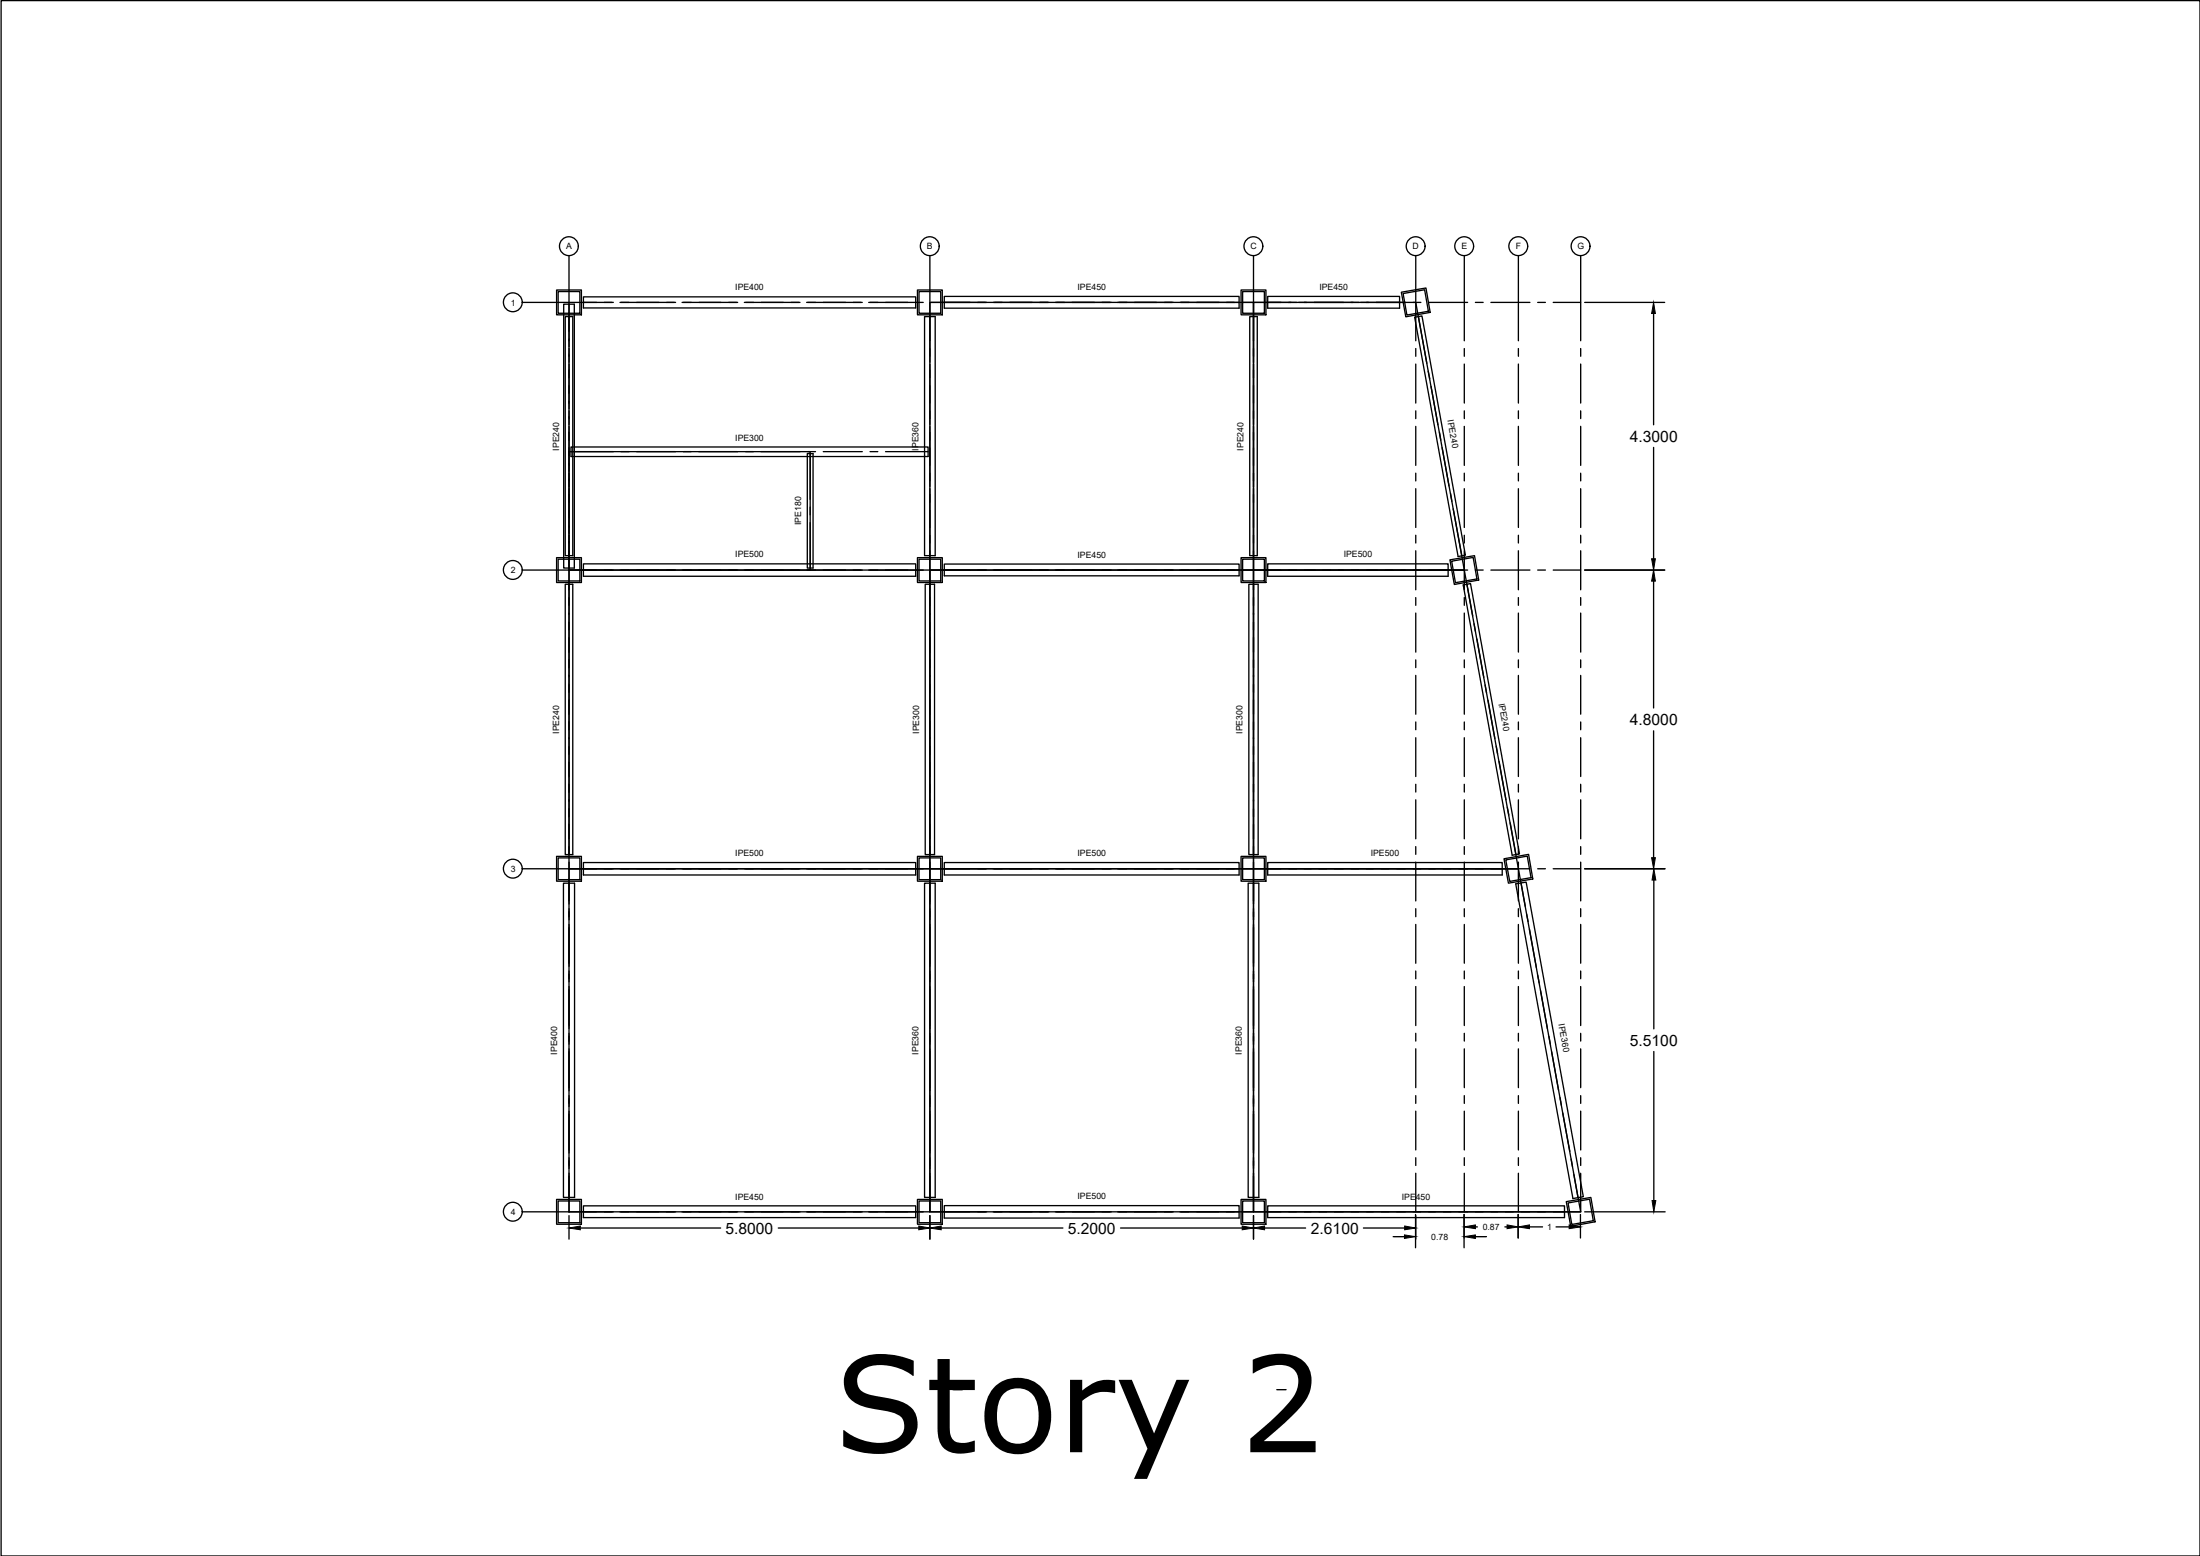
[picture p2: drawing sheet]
<svg xmlns="http://www.w3.org/2000/svg" width="420mm" height="297mm" viewBox="0 0 420 297" stroke-linecap="round" stroke-linejoin="round" font-family="sans-serif">
<!-- layer: 0 -->
<g fill="none" stroke="#000" stroke-width=".25">
<path d="M.2 .1h420v296.9h-420zM99.8 57.7h17.3M106.3 55.4h4.7v4.7h-4.7zM106.6 55.7h4.1v4.1h-4.1zM107.7 58.1h2v50.3h-2zM108.7 48.8v16.3M108.7 58.1v105M111.4 56.7h63.5v2.1h-63.5zM118.4 57.7h10.6M130.3 57.7h10.6M142.2 57.7h10.6M154.1 57.7h10.6"/>
<path d="M165.9 57.7h10.4M175.2 55.4h4.8v4.7h-4.8zM175.5 55.7h4.2v4.1h-4.2zM177.6 48.8v16.3M177.6 57.7h61.8v51.1h-61.8zM177.8 57.7h10.6M180.3 56.6h56.3v2.2h-56.3zM189.7 57.7h10.6M201.5 57.7h10.7M213.4 57.7h10.7M225.3 57.7h11.3M237 55.4h4.8v4.7h-4.8z"/>
<path d="M237.2 57.7h10.4M237.3 55.7h4.2v4.1h-4.2zM239.4 48.8v16.3M239.4 57.7h31l9.3 51.1h-40.3zM242.1 56.6h25.2v2.2h-25.2zM248 57.7h11.5M259.9 57.7h8.5M267.6 55.8l4.7-.8 .8 4.6-4.6 .9zM268 56l4.1-.7 .7 4.1-4.1 .7zM269.9 57.7h1.5M270.4 48.8v16.3M272.8 57.7h7.5"/>
<path d="M279.7 48.8v16.3M281.8 57.7h1.5M284.7 57.7h7.5M290 48.8v16.3M293.7 57.7h1.4M296.6 57.7h5.3M301.9 48.8v16.3M302.6 57.7h15.3M315.8 59.8v21.3M108 60.4h1.4v45.7h-1.4zM176.6 60.4h2v45.7h-2zM177.6 60.4v8.8"/>
<path d="M177.6 69.5v11.6M238.7 60.4h1.4v45.7h-1.4zM239.4 60.4v8.8M239.4 69.5v11.6M270.2 60.6l1.4-.3 8.3 45.7-1.4 .2zM270.4 66.5v1.5M270.4 69.5v7.4M270.4 78.4v1.5M270.9 60.4l1.6 9M272.8 70.9l.3 1.4M273.3 73.8l1.3 7.3M279.7 66.5v1.5"/>
<path d="M279.7 69.5v7.4M279.7 78.4v1.5M290 66.5v1.5M290 69.5v7.4M290 78.4v1.5M301.9 66.5v1.5M301.9 69.5v7.4M301.9 78.4v1.5M108.7 86.2h46v22.6h-46zM109.1 85.3h68.1v1.9h-68.1zM109.1 86.2h8M118.6 86.2h1.5"/>
<path d="M121.6 86.2h7.4M130.5 86.2h1.5M133.5 86.2h7.4M142.4 86.2h1.5M145.4 86.2h7.4M154.2 86.6h1.1v21.8h-1.1zM154.3 86.2h1.4M154.7 86.6v8.7M154.7 96.8v1.5M154.7 99.8v8.6M157.2 86.2h7.5M166.2 86.2h1.4"/>
<path d="M169.1 86.2h8.1M177.6 81.4v11.5M177.6 93.3v69.8M239.4 81.4v11.5M239.4 93.3v69.8M270.4 81.4v7.4M270.4 90.3v1.5M270.4 93.3v7.4M274.9 82.5l.3 1.5M275.4 85.5l1.3 7.3M277 94.2l.3 1.5M277.5 97.1l1.7 9"/>
<path d="M279.7 81.4v7.4M279.7 90.3v1.5M279.7 93.3v7.4M290 81.4v7.4M290 90.3v1.5M290 93.3v7.4M301.9 81.4v7.4M301.9 90.3v1.5M301.9 93.3v7.4M315.8 85.4v21.3M99.8 108.8h17.3M106.3 106.5h4.7v4.7h-4.7z"/>
<path d="M106.6 106.8h4.1v4.1h-4.1zM108 111.5h1.4v51.6h-1.4zM108.7 108.8h68.9v57h-68.9zM111.4 107.6h63.5v2.4h-63.5zM118.4 108.8h10.6M130.3 108.8h10.6M142.2 108.8h10.6M154.1 108.8h10.6M165.9 108.8h10.4M175.2 106.5h4.8v4.7h-4.8zM175.5 106.8h4.2v4.1h-4.2zM176.7 111.5h1.8v51.6h-1.8z"/>
<path d="M177.6 108.8h61.8v57h-61.8zM177.8 108.8h10.6M180.3 107.7h56.3v2.2h-56.3zM189.7 108.8h10.6M201.5 108.8h10.7M213.4 108.8h10.7M225.3 108.8h11.3M237 106.5h4.8v4.7h-4.8zM237.2 108.8h43.1M237.3 106.8h4.2v4.1h-4.2zM238.5 111.5h1.8v51.6h-1.8zM239.4 108.8h40.3l10.3 57h-50.6z"/>
<path d="M242.1 107.6h34.5v2.4h-34.5zM270.4 102.2v1.5M270.4 105.1v7.5M270.4 114.1v1.5M270.4 117v7.5M276.9 106.9l4.7-.8 .8 4.6-4.7 .9zM277.2 107.1l4.1-.7 .8 4.1-4.1 .7zM279.4 111.7l1.4-.3 9.4 51.6-1.4 .3zM279.7 102.2v1.5M279.7 105.1v7.5M279.7 114.1v1.5M279.7 117v7.5"/>
<path d="M280.2 111.5l1.1 6.1M281.5 119.1l.3 1.4M281.8 108.8h1.5M284.7 108.8h7.5M290 102.2v1.5M290 105.1v7.5M290 114.1v1.5M290 117v7.5M293.7 108.8h1.4M296.6 108.8h5.3M301.9 102.2v1.5M301.9 105.1v7.5"/>
<path d="M301.9 114.1v1.5M301.9 117v7.5M302.6 108.8h15.3M315.8 110.9v24.3M270.4 126v1.5M270.4 128.9v7.4M270.4 137.8v1.5M279.7 126v1.5M279.7 128.9v7.4M279.7 137.8v1.5M282.1 122l1.3 7.3M283.6 130.8l.3 1.4"/>
<path d="M284.2 133.7l1.3 7.3M290 126v1.5M290 128.9v7.4M290 137.8v1.5M301.9 126v1.5M301.9 128.9v7.4M301.9 137.8v1.5M315.8 139.5v24.2M270.4 140.8v7.4M270.4 149.7v1.5M270.4 152.7v7.4M279.7 140.8v7.4"/>
<path d="M279.7 149.7v1.5M279.7 152.7v7.4M285.8 142.4l.2 1.5M286.3 145.4l1.3 7.3M287.9 154.1l.3 1.5M288.4 157.1l1.1 6M290 140.8v7.4M290 149.7v1.5M290 152.7v7.4M301.9 140.8v7.4M301.9 149.7v1.5M301.9 152.7v7.4"/>
<path d="M99.8 165.8h17.3M106.3 163.5h4.7v4.7h-4.7zM106.6 163.8h4.1v4.1h-4.1zM107.6 168.6h2.1v60h-2.1zM108.7 165.8h68.9v65.5h-68.9zM108.7 164.6v8M108.7 173.5v2.1M108.7 176.5v8M111.4 164.7h63.5v2.3h-63.5zM118.4 165.8h10.6M130.3 165.8h10.6M142.2 165.8h10.6"/>
<path d="M154.1 165.8h10.6M165.9 165.8h10.4M175.2 163.5h4.8v4.7h-4.8zM175.5 163.8h4.2v4.1h-4.2zM176.6 168.6h2v60h-2zM177.6 165.8h61.8v65.5h-61.8zM177.6 164.6v8M177.6 173.5v2.1M177.6 176.5v8M177.8 165.8h10.6M180.3 164.7h56.3v2.3h-56.3zM189.7 165.8h10.6"/>
<path d="M201.5 165.8h10.7M213.4 165.8h10.7M225.3 165.8h11.3M237 163.5h4.8v4.7h-4.8zM237.2 165.8h55M237.3 163.8h4.2v4.1h-4.2zM238.4 168.6h2v60h-2zM239.4 165.8h50.6l11.9 65.5h-62.5zM239.4 164.6v8M239.4 173.5v2.1M239.4 176.5v8M242.1 164.7h44.8v2.3h-44.8z"/>
<path d="M270.4 161.6v1.5M270.4 164.6v7.4M270.4 173.5v1.5M270.4 176.5v7.4M279.7 161.6v1.5M279.7 164.6v7.4M279.7 173.5v1.5M279.7 176.5v7.4M287.2 163.9l4.7-.8 .8 4.7-4.6 .8zM287.6 164.2l4.1-.8 .7 4.1-4.1 .8zM289.5 168.7l2-.3 10.9 60.1-2 .3zM290 161.6v1.5"/>
<path d="M290 164.6v7.4M290 173.5v1.5M290 176.5v7.4M290.5 168.6l.8 4.4M291.5 174.5l.3 1.4M292.1 177.4l1.3 7.3M293.7 165.8h1.4M296.6 165.8h5.3M301.9 161.6v1.5M301.9 164.6v7.4M301.9 173.5v1.5M301.9 176.5v7.4"/>
<path d="M302.6 165.8h15.4M315.8 168v28.4M108.7 185.4v2M108.7 188.3v8.1M108.7 197.3v2M177.6 185.4v2M177.6 188.3v8.1M177.6 197.3v2M239.4 185.4v2M239.4 188.3v8.1M239.4 197.3v2M270.4 185.4v1.4"/>
<path d="M270.4 188.3v7.5M270.4 197.3v1.4M279.7 185.4v1.4M279.7 188.3v7.5M279.7 197.3v1.4M290 185.4v1.4M290 188.3v7.5M290 197.3v1.4M293.7 186.2l.3 1.4M294.2 189.1l1.3 7.3M295.8 197.9l.3 1.4M301.9 185.4v1.4"/>
<path d="M301.9 188.3v7.5M301.9 197.3v1.4M108.7 200.2v8M108.7 209.2v2M108.7 212.1v8M177.6 200.2v8M177.6 209.2v2M177.6 212.1v8M239.4 200.2v8M239.4 209.2v2M239.4 212.1v8M270.4 200.2v7.4"/>
<path d="M270.4 209.2v1.4M270.4 212.1v7.4M279.7 200.2v7.4M279.7 209.2v1.4M279.7 212.1v7.4M290 200.2v7.4M290 209.2v1.4M290 212.1v7.4M296.3 200.8l1.3 7.3M297.9 209.5l.3 1.5M298.5 212.5l1.3 7.3M301.9 200.2v7.4"/>
<path d="M301.9 209.2v1.4M301.9 212.1v7.4M315.8 200.7v28.5M99.8 231.3h17.3M106.3 229h4.7v4.7h-4.7zM106.6 229.3h4.1v4.1h-4.1zM108.7 221v2.1M108.7 224v7.3M108.7 232.1v4.4M110.8 234.4h26.8M111.4 230.2h63.5v2.2h-63.5zM118.4 231.3h10.6"/>
<path d="M130.3 231.3h10.6M142.2 231.3h10.6M148.6 234.4h26.9M154.1 231.3h10.6M165.9 231.3h10.4M175.2 229h4.8v4.7h-4.8zM175.5 229.3h4.2v4.1h-4.2zM177.6 221v2.1M177.6 224v7.3M177.6 232.1v4.4M177.8 231.3h10.6M179.7 234.4h23.3"/>
<path d="M180.3 230.2h56.3v2.3h-56.3zM189.7 231.3h10.6M201.5 231.3h10.7M213.4 231.3h10.7M214 234.4h23.2M225.3 231.3h11.3M237 229h4.8v4.7h-4.8zM237.3 229.3h4.2v4.1h-4.2zM239.4 221v2.1M239.4 224v7.3M239.4 232.1v4.4M241.5 234.4h7.8"/>
<path d="M242.1 230.2h56.7v2.2h-56.7zM260.4 234.4h7.9M266.1 236.1h2.1M270.3 231.8v6.4M270.4 221v1.5M270.4 224v7.3M270.4 232.1v4.4M279.6 231.8v6.4M279.7 221v1.5M279.7 224v7.3M281.8 236.1h2.1M281.8 234.2h.4"/>
<path d="M287.4 234.2h.4M289.9 231.8v4.5M290 221v1.5M290 224v7.3M292.1 234.2h2.5M297.2 234.2h2.5M299.1 229.4l4.7-.8 .8 4.6-4.6 .9zM299.5 229.6l4.1-.7 .7 4.1-4.1 .8zM300.1 221.3l.2 1.4M300.6 224.2l.8 4.4M301.8 231.8v4.5M301.9 221v1.5"/>
<path d="M301.9 224v7.3h-64.7M302.6 231.3h15.4M182 265.3h1.8M243.8 265.3h1.8"/>
<circle cx="97.9" cy="57.7" r="1.8"/>
<circle cx="108.6" cy="47" r="1.8"/>
<circle cx="177.6" cy="47" r="1.8"/>
<circle cx="239.4" cy="47" r="1.8"/>
<circle cx="270.4" cy="47" r="1.8"/>
<circle cx="279.6" cy="47" r="1.8"/>
<circle cx="290" cy="47" r="1.8"/>
<circle cx="301.9" cy="47" r="1.8"/>
<circle cx="97.9" cy="108.8" r="1.8"/>
<circle cx="97.9" cy="165.8" r="1.8"/>
<circle cx="97.9" cy="231.3" r="1.8"/>
</g>
<g fill="#000" stroke="#000" stroke-width=".19">
<path d="M315.8 57.7l.3 2.1h-.7zM315.4 106.7h.7l-.3 2.1zM315.8 108.8l.3 2.1h-.7zM315.4 163.7h.7l-.3 2.1zM315.8 165.8l.4 2.2h-.7zM108.7 234.4l2.1-.4v.8zM175.5 234l2.1 .4-2.1 .4zM177.6 234.4l2.1-.4v.8zM237.2 234l2.2 .4-2.2 .4zM239.4 234.4l2.1-.4v.8zM268.2 235.7l2.1 .4-2.1 .3zM268.3 234l2.1 .4-2.1 .4z"/>
<path d="M279.6 236.1l2.2-.4v.7zM279.6 234.2l2.2-.4v.8zM287.8 233.8l2.1 .4-2.1 .4zM289.9 234.2l2.2-.4v.8zM299.7 233.8l2.1 .4-2.1 .4zM315.5 229.2h.7l-.4 2.1z"/>
</g>
<text font-size="25.3" x="159.4" y="277.2">Story 2</text>
<g font-size="3">
<text x="311.3" y="84.3">4.3000</text>
<text x="311.3" y="138.4">4.8000</text>
<text x="311.3" y="199.6">5.5100</text>
<text x="138.6" y="235.5">5.8000</text>
<text x="203.9" y="235.5">5.2000</text>
<text x="250.4" y="235.5">2.6100</text>
</g>
<g font-size="1.7">
<text x="108.1" y="47.6">A</text>
<text x="177" y="47.6">B</text>
<text x="238.8" y="47.6">C</text>
<text x="269.8" y="47.6">D</text>
<text x="279.1" y="47.6">E</text>
<text x="289.5" y="47.6">F</text>
<text x="301.2" y="47.6">G</text>
<text x="97.5" y="58.3">1</text>
<text x="140.4" y="55.4">IPE400</text>
<text x="205.8" y="55.4">IPE450</text>
<text x="252" y="55.4">IPE450</text>
<text x="276.4" y="80.2" transform="rotate(80 276.4 80.2)">IPE240</text>
<text x="106.8" y="86" transform="rotate(-90 106.8 86)">IPE240</text>
<text x="140.4" y="84.1">IPE300</text>
<text x="175.4" y="86" transform="rotate(-90 175.4 86)">IPE360</text>
<text x="237.5" y="86" transform="rotate(-90 237.5 86)">IPE240</text>
<text x="153" y="100.2" transform="rotate(-90 153 100.2)">IPE180</text>
<text x="140.4" y="106.4">IPE500</text>
<text x="205.8" y="106.5">IPE450</text>
<text x="256.6" y="106.4">IPE500</text>
<text x="97.5" y="109.4">2</text>
<text x="286.2" y="134.3" transform="rotate(80 286.2 134.3)">IPE240</text>
<text x="106.8" y="140.1" transform="rotate(-90 106.8 140.1)">IPE240</text>
<text x="175.5" y="140.1" transform="rotate(-90 175.5 140.1)">IPE300</text>
<text x="237.3" y="140.1" transform="rotate(-90 237.3 140.1)">IPE300</text>
<text x="97.5" y="166.4">3</text>
<text x="140.4" y="163.5">IPE500</text>
<text x="205.8" y="163.5">IPE500</text>
<text x="261.8" y="163.5">IPE500</text>
<text x="297.6" y="195.5" transform="rotate(80 297.6 195.5)">IPE360</text>
<text x="106.4" y="201.3" transform="rotate(-90 106.4 201.3)">IPE400</text>
<text x="175.4" y="201.3" transform="rotate(-90 175.4 201.3)">IPE360</text>
<text x="237.2" y="201.3" transform="rotate(-90 237.2 201.3)">IPE360</text>
<text x="97.5" y="231.9">4</text>
<text x="140.4" y="229">IPE450</text>
<text x="205.8" y="228.9">IPE500</text>
<text x="267.7" y="229">IPE450</text>
<text x="273.3" y="236.7">0.78</text>
<text x="283.2" y="234.8">0.87</text>
<text x="295.5" y="234.8">1</text>
</g>
</svg>
